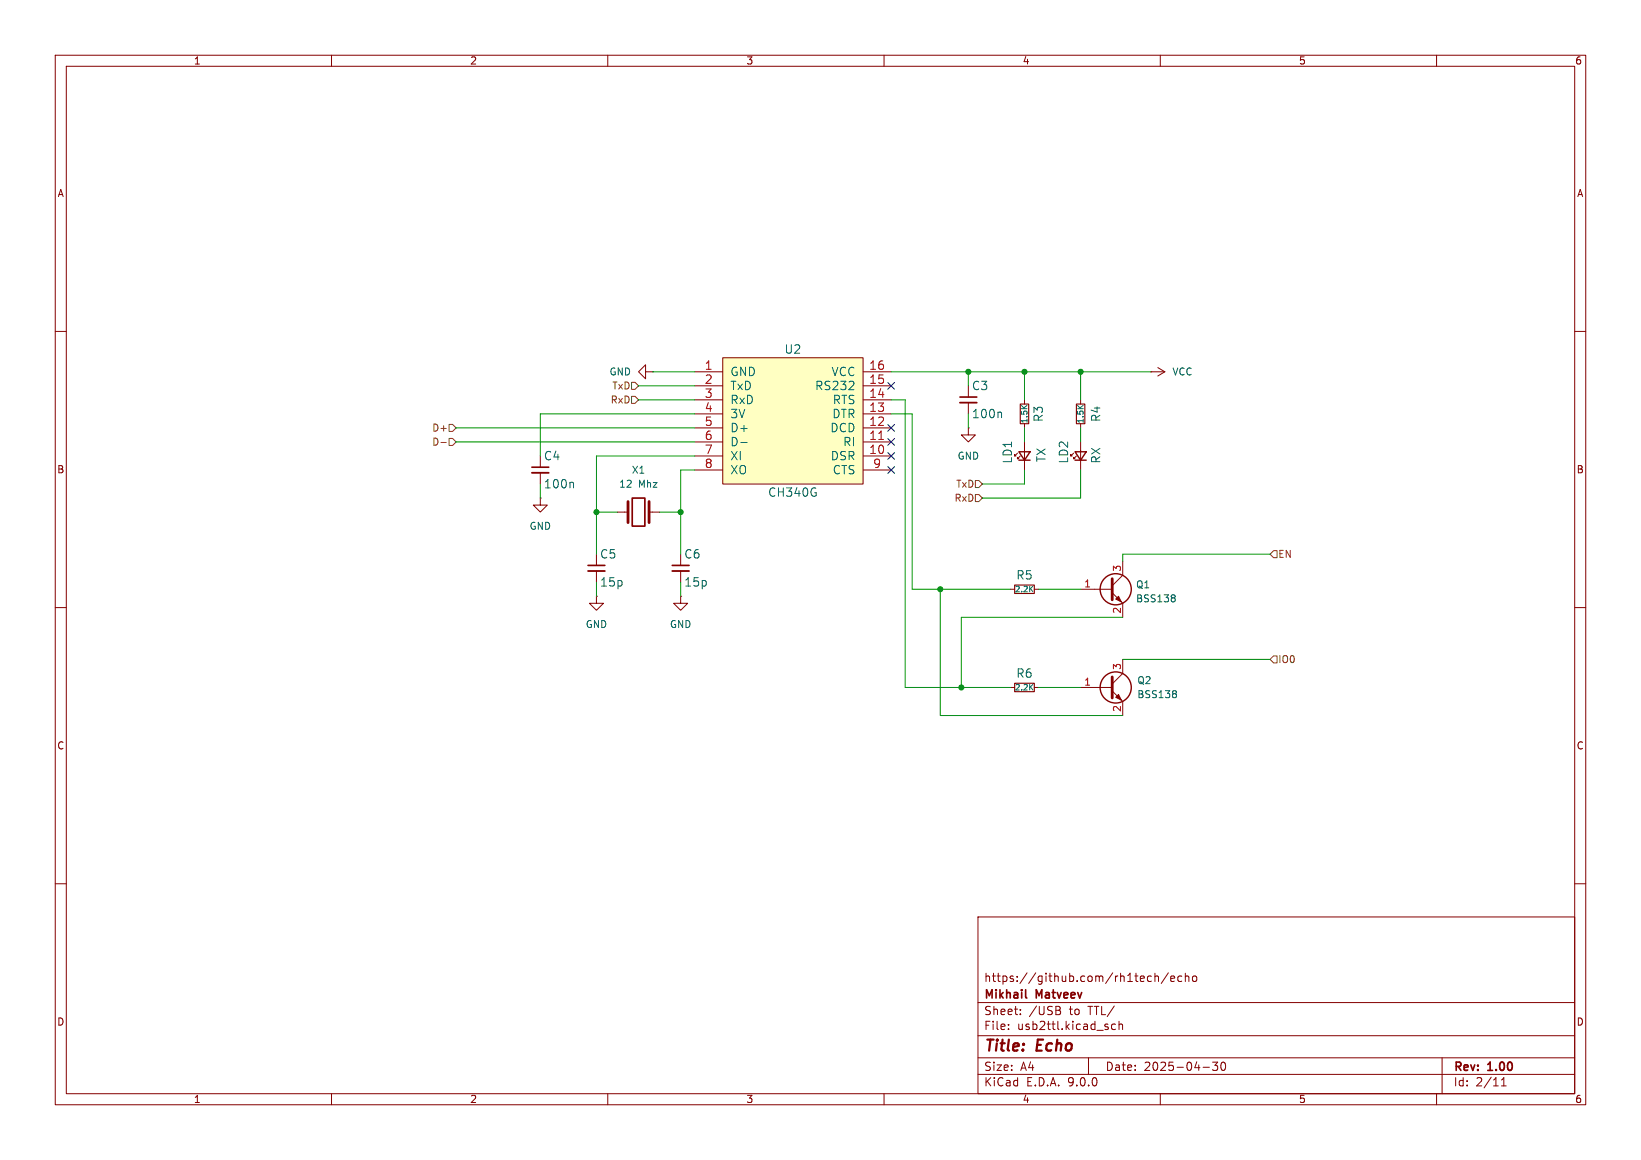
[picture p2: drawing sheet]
<svg xmlns="http://www.w3.org/2000/svg" width="297mm" height="210mm" viewBox="0 0 297 210" stroke-linecap="round" stroke-linejoin="round" font-family="sans-serif">
<g fill="none" stroke="#840000" stroke-width=".18">
<path d="M10 10h277v190h-277zM12 12h273v186h-273zM60 10v2M110 10v2M160 10v2M210 10v2M260 10v2M10 60h2M116.8 67.3v-1.3l-1.2 1.3 1.2 1.3v-1.3h1.3M118.1 67.3h.1M175.3 69.9v2M175.3 72.9v2"/>
<path d="M208.3 67.3h.1M208.3 67.3h2.5M209.5 66.5l1.3 .8M210.8 67.3l-1.3 .8M285 60h2M97.8 90.2v1.2h1.3l-1.3 1.3-1.3-1.3h1.3M97.8 90.2h.1M97.8 82.6v2M97.8 85.6v2M111.8 92.7h1.9M117.5 92.7h1.9M10 110h2"/>
<path d="M107.9 108v1.2h1.3l-1.3 1.3-1.2-1.3h1.2M107.9 108h.1M107.9 100.3v2.1M107.9 103.4v2M123.2 100.3v2.1M123.2 103.4v2M285 110h2M10 160h2M177 166h108v32h-108zM207.7 177.6l.3 .1 .4-.1M208.4 176.8l-.4-.1-.3 .1M209 176.8l.2-.1 .4 .1 .1 .9"/>
<path d="M209 176.2v1.5M211.5 176.1l-1.3 2M211.9 177.2l.7-.1-.1-.3-.4-.1-.2 .2 .1 .7h.5M213.9 176.8l-.4-.1-.3 .3v.4l.1 .2h.6M214.5 176.8l.2-.1 .4 .1 .1 .9M214.5 176.2v1.5M215.9 176.8l.2-.1 .4 .1 .1 .6-.1 .2-.4 .1-.2-.1zM285 160h2M60 198v2M110 198v2M160 198v2M177 194.5h108"/>
<path d="M177 191.5h108M177 187.5h108M177 181.5h108M182.5 186.3v.1M182.5 185.5v.1M184.7 183.6v.1M184.7 182.8v.1M191.6 182.9a.4 .4 0 0 1 .4 .4 .4 .4 0 0 1-.3 .4M191.7 182.3l.2 .2-.2 .3M197 191.5v3M201.9 185.5l-.4-.1-.3 .3v.4l.1 .2h.6M202.5 185.5l.2-.1 .4 .1 .1 .9"/>
<path d="M202.5 184.9v1.5M210 198v2M217.7 193.2h1.2M219.5 192.3h.9l-.5 .6 .4 .1v.7l-.2 .1h-.4l-.2-.1M221.1 192.4l.2-.1a.8 .8 0 0 1 .5 .7 .8 .8 0 0 1-.5 .8l-.2-.1-.1-.5zM260 198v2M261 191.5v6.5M271.7 196.6h.9M271.7 195.5l.5-.4v1.5"/>
</g>
<path d="M173.7 71.9h3.1M96.3 84.6h3M114.4 90.2h2.3v5.1h-2.3zM106.4 102.4h3.1M121.7 102.4h3M185.6 180.5l.2 .2" fill="none" stroke="#840000" stroke-width=".3"/>
<path d="M173.7 72.9h3.1M96.3 85.6h3M106.4 103.4h3.1M121.7 103.4h3" fill="none" stroke="#840000" stroke-width=".33"/>
<path d="M181.1 74.6l.2 .2v.8M103.6 87.3l.2 .2v.8" fill="none" stroke="#006464" stroke-width=".18"/>
<path d="M113.7 90.8v3.8M117.5 90.8v3.8" fill="none" stroke="#840000" stroke-width=".51"/>
<path d="M130.8 64.8h25.4v22.8h-25.4z" fill="#ffffc2"/>
<g fill="none" stroke="#840000" stroke-width=".18">
<path d="M125.7 67.3h5.1M125.7 69.9h5.1M125.7 72.4h5.1M125.7 74.9h5.1M125.7 77.5h5.1M130.8 64.8h25.4v22.8h-25.4zM156.2 67.3h5.1M156.2 69.9h5.1M156.2 72.4h5.1M156.2 74.9h5.1M156.2 77.5h5.1M175.3 77.5v1.2h1.2l-1.2 1.3-1.3-1.3h1.3"/>
<path d="M175.3 77.5h.1M185.4 72.4v.8M185.4 76.7v.8M195.6 72.4v.8M195.6 76.7v.8M125.7 80h5.1M125.7 82.6h5.1M125.7 85.1h5.1M156.2 80h5.1M156.2 82.6h5.1M156.2 85.1h5.1M184.1 82l-.5 .6v-.3v.3h.3"/>
<path d="M184.7 82.6l-.6 .5v-.3v.3h.3M185.4 80v5.1M194.3 82l-.5 .6v-.3v.3h.3M194.8 82.6l-.5 .5v-.3v.3h.3M195.6 80v5.1M123.2 108v1.2h1.3l-1.3 1.3-1.3-1.3h1.3M123.2 108h.1M182.9 106.7h.7M187.2 106.7h.8M195.6 106.7h5.7M201.3 107.3l1.9 1.9v2.6M203.2 101.6v2.5l-1.9 1.9"/>
<path d="M203.2 119.4v2.5l-1.9 1.9M182.9 124.5h.7M187.2 124.5h.8M195.6 124.5h5.7M201.3 125.1l1.9 1.9v2.5"/>
</g>
<path d="M134.1 80.1h1.1M212.5 107.7l.2 .2-.2 .3 .2 .3v.2l-.2 .3M212.7 125l.2 .3-.2 .3 .2 .2v.3l-.2 .2" fill="none" stroke="#006464" stroke-width=".18"/>
<path d="M159 79.6h.9" fill="none" stroke="#a90000" stroke-width=".18"/>
<path d="M201.3 104.8v3.8M201.3 122.6v3.8" fill="none" stroke="#840000" stroke-width=".51"/>
<g fill="none" stroke="#840000" stroke-width=".25">
<path d="M184.4 81.8h2l-1 1.5zM184.4 83.3h2M194.6 81.8h2l-1 1.5zM194.6 83.3h2"/>
<circle cx="201.9" cy="106.7" r="2.82"/>
<circle cx="201.9" cy="124.5" r="2.82"/>
</g>
<g fill="#840000" stroke="#840000" stroke-width=".18">
<path d="M201.9 108.5l.5-.5 .5 1z"/>
<path d="M201.9 126.2l.5-.5 .5 1z"/>
</g>
<path d="M184.7 73.2h1.5v3.5h-1.5zM194.8 73.2h1.5v3.5h-1.5zM183.6 105.9h3.6v1.5h-3.6zM183.6 123.7h3.6v1.5h-3.6z" fill="none" stroke="#840000" stroke-width=".2"/>
<path d="M81.3 79.4h.6l.6 .6-.6 .6h-.6zM81.3 76.8h.6l.6 .7-.6 .6h-.6zM114.3 69.2h.6l.7 .7-.7 .6h-.6zM114.3 71.8h.6l.7 .6-.7 .6h-.6zM79.8 80.1h1M176.5 89.5h.7l.6 .7-.6 .6h-.7zM176.5 87h.7l.6 .6-.6 .7h-.7zM230.5 99.7h.6v1.3h-.6l-.6-.7zM230.5 118.7h.6v1.3h-.6l-.6-.6z" fill="none" stroke="#725600" stroke-width=".18"/>
<g fill="none" stroke="#009600" stroke-width=".18">
<path d="M82.5 77.5h43.2M115.6 72.4h10.1M115.6 69.9h10.1M118.1 67.3h7.6M125.7 74.9h-27.9v7.7M161.3 72.4h2.5v52.1h19.1M161.3 74.9h3.8v31.8h17.8M161.3 67.3h47M175.3 67.3v2.6M175.3 74.9v2.6M185.4 67.3v5.1M185.4 77.5v2.5"/>
<path d="M195.6 67.3v5.1M195.6 77.5v2.5M82.5 80h43.2M97.8 87.6v2.6M107.9 92.7h3.9M119.4 92.7h3.8M125.7 82.6h-17.8v17.7M125.7 85.1h-2.5v15.2M185.4 85.1v2.5h-7.6M195.6 85.1v5.1h-17.8M107.9 105.4v2.6M123.2 105.4v2.6"/>
<path d="M170.2 106.7v22.8h33M188 106.7h7.6M203.2 111.8h-29.2v12.7M203.2 119.4h26.7M229.9 100.3h-26.7v1.3M188 124.5h7.6"/>
</g>
<path d="M160.7 79.4l1.2 1.2M160.7 76.9l1.2 1.2M160.7 69.2l1.2 1.3M161.9 79.4l-1.2 1.2M161.9 76.9l-1.2 1.2M161.9 69.2l-1.2 1.3M160.7 84.5l1.2 1.2M160.7 81.9l1.2 1.3M161.9 84.5l-1.2 1.2M161.9 81.9l-1.2 1.3" fill="none" stroke="#000084" stroke-width=".18"/>
<g fill="#009600" stroke="#009600" stroke-width=".18">
<circle cx="123.2" cy="92.7" r=".46"/>
<circle cx="107.9" cy="92.7" r=".46"/>
<circle cx="175.3" cy="67.3" r=".46"/>
<circle cx="185.4" cy="67.3" r=".46"/>
<circle cx="174" cy="124.5" r=".46"/>
<circle cx="170.2" cy="106.7" r=".46"/>
<circle cx="195.6" cy="67.3" r=".46"/>
</g>
<g font-size="2.8" fill="#840000">
<text x="178" y="190.9">Title:</text>
<text x="187.7" y="190.9">Echo</text>
</g>
<g font-size="2.1" fill="#006464">
<text x="141.9" y="64.2">U2</text>
<text x="132.1" y="68.3">GND</text>
<text x="132.1" y="70.8">TxD</text>
<text x="147.5" y="70.8">RS232</text>
<text x="150.4" y="68.3">VCC</text>
<text x="175.8" y="70.8">C3</text>
<text x="132.1" y="73.4">RxD</text>
<text x="132.1" y="75.9">3V</text>
<text x="150.6" y="75.9">DTR</text>
<text x="150.7" y="73.4">RTS</text>
<text x="175.8" y="75.9">100n</text>
<text x="189" y="76.5" transform="rotate(-90 189 76.5)">R3</text>
<text x="199.4" y="76.5" transform="rotate(-90 199.4 76.5)">R4</text>
<text x="98.4" y="83.5">C4</text>
<text x="132.1" y="78.5">D+</text>
<text x="132.1" y="81">D-</text>
<text x="132.1" y="83.5">XI</text>
<text x="150.2" y="78.5">DCD</text>
<text x="150.3" y="83.5">DSR</text>
<text x="152.5" y="81">RI</text>
<text x="189.5" y="83.8" transform="rotate(-90 189.5 83.8)">TX</text>
<text x="98.4" y="88.6">100n</text>
<text x="132.1" y="86.1">XO</text>
<text x="150.7" y="86.1">CTS</text>
<text x="183.4" y="84" transform="rotate(-90 183.4 84)">LD1</text>
<text x="193.5" y="84" transform="rotate(-90 193.5 84)">LD2</text>
<text x="199.4" y="84" transform="rotate(-90 199.4 84)">RX</text>
<text x="138.9" y="90.1">CH340G</text>
<text x="108.5" y="101.3">C5</text>
<text x="123.8" y="101.3">C6</text>
<text x="108.5" y="106.4">15p</text>
<text x="123.8" y="106.4">15p</text>
<text x="183.9" y="105.1">R5</text>
<text x="183.9" y="122.9">R6</text>
</g>
<g font-size="2.1" fill="#a90000">
<text x="127.5" y="67.1">1</text>
<text x="127.5" y="69.6">2</text>
<text x="157.2" y="67.1">16</text>
<text x="157.2" y="69.6">15</text>
<text x="127.5" y="72.1">3</text>
<text x="127.5" y="74.7">4</text>
<text x="127.5" y="77.2">5</text>
<text x="157.2" y="72.1">14</text>
<text x="157.2" y="74.7">13</text>
<text x="157.2" y="77.2">12</text>
<text x="127.5" y="79.8">6</text>
<text x="127.5" y="82.3">7</text>
<text x="157.2" y="79.8">11</text>
<text x="157.2" y="82.3">10</text>
<text x="127.5" y="84.8">8</text>
<text x="157.9" y="84.8">9</text>
</g>
<g font-size="2.1" fill="#840000">
<text x="178" y="178">https://github.com/rh1tech/echo</text>
<text x="178" y="184">Sheet:</text>
<text x="178" y="181.2">Mikhail</text>
<text x="186.2" y="184">/USB</text>
<text x="187.6" y="181.2">Matveev</text>
<text x="193.6" y="184">to</text>
<text x="197.1" y="184">TTL/</text>
<text x="178" y="186.7">File:</text>
<text x="184.1" y="186.7">usb2ttl.kicad_sch</text>
<text x="178" y="196.9">KiCad</text>
<text x="178" y="194.1">Size:</text>
<text x="184.7" y="194.1">A4</text>
<text x="185.7" y="196.9">E.D.A.</text>
<text x="193.3" y="196.9">9.0.0</text>
<text x="200" y="194.1">Date:</text>
<text x="207" y="194.1">2025-04-30</text>
<text x="263" y="194.3">Rev:</text>
<text x="263" y="196.9">Id:</text>
<text x="267.1" y="196.9">2/11</text>
<text x="269.4" y="194.3">1.00</text>
</g>
<g font-size="1.8" fill="#840000">
<text x="35" y="11.9">1</text>
<text x="85" y="11.9">2</text>
<text x="135" y="11.9">3</text>
<text x="185" y="11.9">4</text>
<text x="235" y="11.9">5</text>
<text x="285" y="11.9">6</text>
<text x="10.3" y="35.9">A</text>
<text x="285.3" y="35.9">A</text>
<text x="10.3" y="85.9">B</text>
<text x="285.3" y="85.9">B</text>
<text x="10.3" y="135.9">C</text>
<text x="285.3" y="135.9">C</text>
<text x="10.3" y="185.9">D</text>
<text x="285.3" y="185.9">D</text>
<text x="35" y="199.9">1</text>
<text x="85" y="199.9">2</text>
<text x="135" y="199.9">3</text>
<text x="185" y="199.9">4</text>
<text x="235" y="199.9">5</text>
<text x="285" y="199.9">6</text>
</g>
<g font-size="1.8" fill="#006464">
<text x="110.2" y="68.2">GND</text>
<text x="212.1" y="68.2">VCC</text>
<text x="173.2" y="83.4">GND</text>
<text x="112" y="88.5">12</text>
<text x="114.3" y="86">X1</text>
<text x="115.6" y="88.5">Mhz</text>
<text x="95.8" y="96.1">GND</text>
<text x="205.5" y="106.7">Q1</text>
<text x="105.9" y="113.9">GND</text>
<text x="121.2" y="113.9">GND</text>
<text x="205.5" y="109.2">BSS138</text>
<text x="205.7" y="124.1">Q2</text>
<text x="205.7" y="126.6">BSS138</text>
</g>
<g font-size="1.8" fill="#725600">
<text x="110.7" y="70.7">TxD</text>
<text x="110.4" y="73.3">RxD</text>
<text x="78.1" y="80.9">D-</text>
<text x="78.1" y="78.3">D+</text>
<text x="173" y="88.5">TxD</text>
<text x="172.7" y="91">RxD</text>
<text x="231.2" y="101.2">EN</text>
<text x="231.2" y="120.2">IO0</text>
</g>
<g font-size="1.8" fill="#a90000">
<text x="196.1" y="106.4">1</text>
<text x="202.9" y="103.6" transform="rotate(-90 202.9 103.6)">3</text>
<text x="202.9" y="111.2" transform="rotate(-90 202.9 111.2)">2</text>
<text x="196.1" y="124.2">1</text>
<text x="202.9" y="121.4" transform="rotate(-90 202.9 121.4)">3</text>
<text x="202.9" y="129" transform="rotate(-90 202.9 129)">2</text>
</g>
<g font-size="1.4" fill="#006464">
<text x="186.2" y="76.8" transform="rotate(-90 186.2 76.8)">1.5K</text>
<text x="196.3" y="76.8" transform="rotate(-90 196.3 76.8)">1.5K</text>
<text x="183.6" y="107.4">2.2K</text>
<text x="183.6" y="125.2">2.2K</text>
</g>
</svg>
